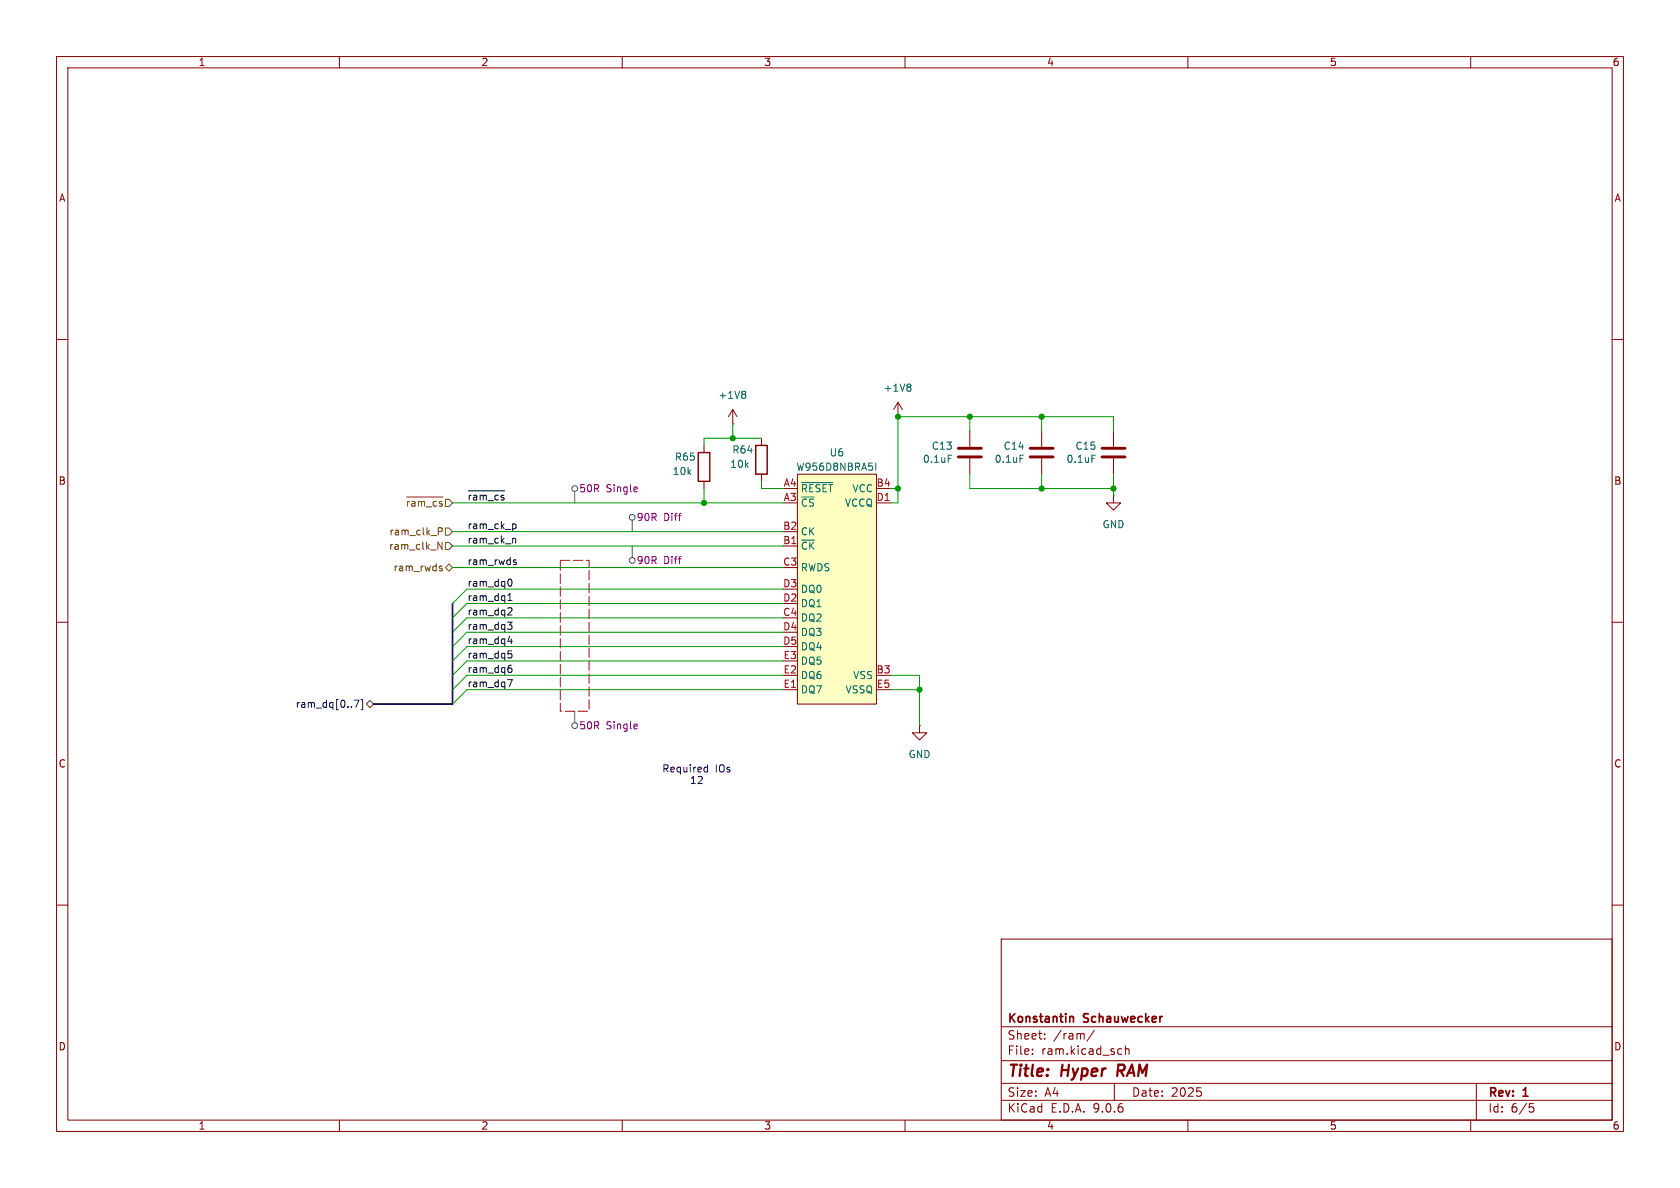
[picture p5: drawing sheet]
<svg xmlns="http://www.w3.org/2000/svg" width="297mm" height="210mm" viewBox="0 0 297 210" stroke-linecap="round" stroke-linejoin="round" font-family="sans-serif">
<g fill="none" stroke="#840000" stroke-width=".18">
<path d="M10 10h277v190h-277zM12 12h273v186h-273zM60 10v2M110 10v2M160 10v2M210 10v2M260 10v2M10 60h2M124.5 78.7v1.3M129.5 74.9h.1M129.5 72.4l-.7 1.3M129.5 72.4l.8 1.3"/>
<path d="M129.5 72.4v2.5M171.4 76.2v2.8M184.1 76.2v2.8M285 60h2M124.5 85.1v1.3M171.4 81v2.8M184.1 81v2.8M10 110h2M285 110h2M162.6 128.3v1.2h-1.3l1.3 1.3 1.2-1.3h-1.2M162.6 128.3h.1M10 160h2"/>
<path d="M177 166h108v32h-108zM285 160h2M60 198v2M110 198v2M160 198v2M177 194.5h108M177 191.5h108M177 187.5h108M177 181.5h108M182.5 186.3v.1M182.5 185.5v.1M184.7 183.6v.1"/>
<path d="M184.7 182.8v.1M193.5 182.1l-1.3 2M197 191.5v3M197.9 185.4l.4 .1M198.3 186.3l-.4 .1M199 185.5l.2-.1 .3 .1 .1 .9M199 184.9v1.5M210 198v2M211.6 192.3h.7M212.2 192.9l.2 .3-.2 .5M260 198v2M261 191.5v6.5"/>
<path d="M270.4 195.1h.7M270.5 195.7h.4l.3 .3-.2 .5-.5 .1"/>
</g>
<path d="M197.7 188.2l-.2 2" fill="none" stroke="#840000" stroke-width=".4"/>
<path d="M189.3 179.7h.3l.2 .2v.8" fill="none" stroke="#840000" stroke-width=".3"/>
<path d="M169.4 79.2h4.1M182.1 79.2h4.1M169.4 80.8h4.1M182.1 80.8h4.1" fill="none" stroke="#840000" stroke-width=".51"/>
<path d="M131.6 69.2l.2 .2-.2 .3 .2 .2v.3l-.2 .2M167.6 80.5h.6M180.3 80.5h.6" fill="none" stroke="#006464" stroke-width=".18"/>
<path d="M123.4 80h2.1v5.1h-2.1z" fill="none" stroke="#840000" stroke-width=".25"/>
<path d="M141 83.8h13.9v40.7h-13.9z" fill="#ffffc2"/>
<g fill="none" stroke="#840000" stroke-width=".18">
<path d="M134.6 77.5v1.2M158.7 73.7h.1M158.7 71.1l-.7 1.3M158.7 71.1l.8 1.3M158.7 71.1v2.6M196.8 76.2v2.8M134.6 83.8v1.3M138.4 96.5h2.6M141 83.8h13.9v40.7h-13.9zM154.9 88.9h2.6M196.8 87.6v1.3h-1.2l1.2 1.3 1.3-1.3h-1.3M196.8 87.6h.1"/>
<path d="M196.8 81v2.8M138.4 121.9h2.6"/>
</g>
<path d="M160.8 67.9l.2 .2-.2 .3 .2 .3v.2l-.2 .3M141.7 85.3h5.5M154.8 81.9v1.2M193 80.5h.6" fill="none" stroke="#006464" stroke-width=".18"/>
<path d="M133.6 78.7h2v5.1h-2z" fill="none" stroke="#840000" stroke-width=".25"/>
<path d="M194.8 79.2h4.1M194.8 80.8h4.1" fill="none" stroke="#840000" stroke-width=".51"/>
<g fill="none" stroke="#484848" stroke-width=".18">
<path d="M101.6 86.9v2M111.8 91.9v2.1M111.8 96.5v2.1M101.6 125.7v2.1"/>
<circle cx="101.6" cy="86.4" r=".51"/>
<circle cx="111.8" cy="91.4" r=".51"/>
<circle cx="111.8" cy="99.1" r=".51"/>
<circle cx="101.6" cy="128.3" r=".51"/>
</g>
<path d="M112.6 86.2l.1 .2-.6 .1M112.6 128.1l.1 .2-.6 .1" fill="none" stroke="#840084" stroke-width=".18"/>
<path d="M99.1 99.1h5v26.6h-5v-26.6" fill="none" stroke="#f00" stroke-width=".18" stroke-dasharray="1.7 .6"/>
<path d="M62.6 123.8h.9l-.6 1.2M63.8 123.6h.3v1.9h-.3" fill="none" stroke="#000084" stroke-width=".18"/>
<path d="M71.9 87.9h6.4M77.4 95.8l.7 1.3v-1.3M77.5 93.3h.5l.2 .2-.1 .4-.6 .1M78.7 95.9h.7l.6 .6-.6 .7h-.7zM78.7 93.3h.7l.6 .7-.6 .6h-.7zM77.7 100.4l.4 .1 .1 .2-.2 .2-.3-.1M77.7 100.1h.4M78.7 100.3l.7-.6 .6 .6-.6 .7zM64.8 124.5l.6-.7 .6 .7-.6 .6z" fill="none" stroke="#725600" stroke-width=".18"/>
<g fill="none" stroke="#0f0f0f" stroke-width=".18">
<path d="M82.8 86.8h6.4M90.8 92.6l.3 .1 .1 .2v.4l-.4 .2M90.8 99.3l.4 .2 .1 .1-.2 .2h-.3M90.8 99h.4M90.8 95.2l.4 .1v.7M89.7 110h.8l-.4 .5 .4 .1v.4l-.2 .2h-.4M89.8 106.2h.7M89.8 105.3l.3-.4v1.3M89.8 113.4h.8M89.8 115.1h.7M90 102.4h.1a.68 .68 0 0 1 .4 .6 .68 .68 0 0 1-.4 .6h-.1M90 107.4l.4 .1 .1 .3-.8 .9h.8"/>
<path d="M90 115.5h.3l.2 .3v.4l-.5 .1M90 118.1h.3l.2 .2v.4l-.5 .2M90.4 112.9v.9M90.4 117.6l-.4 .1M89.7 120.1h.9l-.6 1.3"/>
</g>
<path d="M80 106.7v17.8h-14" fill="none" stroke="#000084" stroke-width=".3"/>
<g fill="none" stroke="#009600" stroke-width=".18">
<path d="M129.5 74.9v2.6M134.6 77.5h-10.1v1.2M171.4 73.7v2.5M184.1 73.7v2.5M196.8 76.2v-2.5h-38.1v15.2h-1.2M80 94h58.4M80 96.5h58.4M80 88.9h58.4M124.5 86.4v2.5M134.6 85.1v1.3h3.8M157.5 86.4h1.2M171.4 83.8v2.6h25.4"/>
<path d="M184.1 83.8v2.6M196.8 83.8v3.8M80 100.3h58.4M138.4 111.8h-55.9l-2.5 2.5M138.4 109.2h-55.9l-2.5 2.6M138.4 119.4h-55.9l-2.5 2.5M138.4 106.7h-55.9l-2.5 2.5M138.4 104.1h-55.9l-2.5 2.6M138.4 114.3h-55.9l-2.5 2.5M138.4 116.8h-55.9l-2.5 2.6M157.5 119.4h5.1v8.9M138.4 121.9h-55.9l-2.5 2.6"/>
<path d="M157.5 121.9h5.1"/>
</g>
<path d="M124.6 136.4h.5M124.6 135.7h.5M125.1 135.2v1.3" fill="none" stroke="#0000c2" stroke-width=".18"/>
<g fill="#009600" stroke="#009600" stroke-width=".18">
<circle cx="162.6" cy="121.9" r=".46"/>
<circle cx="158.7" cy="73.7" r=".46"/>
<circle cx="171.4" cy="73.7" r=".46"/>
<circle cx="158.7" cy="86.4" r=".46"/>
<circle cx="184.1" cy="73.7" r=".46"/>
<circle cx="196.8" cy="86.4" r=".46"/>
<circle cx="184.1" cy="86.4" r=".46"/>
<circle cx="124.5" cy="88.9" r=".46"/>
<circle cx="129.5" cy="77.5" r=".46"/>
</g>
<g font-size="2.8" fill="#840000">
<text x="178" y="190.9">Title:</text>
<text x="187.7" y="190.9">Hyper</text>
<text x="198.4" y="190.9">RAM</text>
</g>
<g font-size="2.1" fill="#840000">
<text x="178" y="184">Sheet:</text>
<text x="178" y="181.2">Konstantin</text>
<text x="186.2" y="184">/ram/</text>
<text x="191.7" y="181.2">Schauwecker</text>
<text x="178" y="186.7">File:</text>
<text x="184.1" y="186.7">ram.kicad_sch</text>
<text x="178" y="196.9">KiCad</text>
<text x="178" y="194.1">Size:</text>
<text x="184.7" y="194.1">A4</text>
<text x="185.7" y="196.9">E.D.A.</text>
<text x="193.3" y="196.9">9.0.6</text>
<text x="200" y="194.1">Date:</text>
<text x="207" y="194.1">2025</text>
<text x="263" y="194.3">Rev:</text>
<text x="263" y="196.9">Id:</text>
<text x="267.1" y="196.9">6/5</text>
<text x="269.4" y="194.3">1</text>
</g>
<g font-size="1.8" fill="#840000">
<text x="35" y="11.9">1</text>
<text x="85" y="11.9">2</text>
<text x="135" y="11.9">3</text>
<text x="185" y="11.9">4</text>
<text x="235" y="11.9">5</text>
<text x="285" y="11.9">6</text>
<text x="10.3" y="35.9">A</text>
<text x="285.3" y="35.9">A</text>
<text x="10.3" y="85.9">B</text>
<text x="285.3" y="85.9">B</text>
<text x="10.3" y="135.9">C</text>
<text x="285.3" y="135.9">C</text>
<text x="10.3" y="185.9">D</text>
<text x="285.3" y="185.9">D</text>
<text x="35" y="199.9">1</text>
<text x="85" y="199.9">2</text>
<text x="135" y="199.9">3</text>
<text x="185" y="199.9">4</text>
<text x="235" y="199.9">5</text>
<text x="285" y="199.9">6</text>
</g>
<g font-size="1.8" fill="#006464">
<text x="126.9" y="70.7">+1V8</text>
<text x="156.1" y="69.4">+1V8</text>
<text x="119.2" y="81.6">R65</text>
<text x="129" y="82.9">10k</text>
<text x="129.4" y="80.4">R64</text>
<text x="140.7" y="83.4">W956D8NBRA5I</text>
<text x="146.6" y="80.9">U6</text>
<text x="163.1" y="82">0.1uF</text>
<text x="164.6" y="79.7">C13</text>
<text x="175.8" y="82">0.1uF</text>
<text x="177.3" y="79.7">C14</text>
<text x="188.5" y="82">0.1uF</text>
<text x="190" y="79.7">C15</text>
<text x="118.8" y="84.2">10k</text>
<text x="141.5" y="87.2">~{RESET} VCC</text>
<text x="141.5" y="89.8">~{CS}</text>
<text x="149.3" y="89.8">VCCQ</text>
<text x="141.5" y="94.8">CK</text>
<text x="194.8" y="93.6">GND</text>
<text x="141.5" y="97.4">~{CK}</text>
<text x="141.5" y="101.2">RWDS</text>
<text x="141.5" y="105">DQ0</text>
<text x="141.5" y="107.5">DQ1</text>
<text x="141.5" y="110.1">DQ2</text>
<text x="141.5" y="112.6">DQ3</text>
<text x="141.5" y="115.2">DQ4</text>
<text x="141.5" y="117.7">DQ5</text>
<text x="141.5" y="120.2">DQ6</text>
<text x="141.5" y="122.8">DQ7</text>
<text x="149.4" y="122.8">VSSQ</text>
<text x="150.7" y="120.2">VSS</text>
<text x="160.5" y="134.2">GND</text>
</g>
<g font-size="1.8" fill="#725600">
<text x="71.6" y="89.8">~{ram_cs}</text>
<text x="68.7" y="94.8">ram_clk_P</text>
<text x="68.7" y="97.4">ram_clk_N</text>
<text x="69.5" y="101.2">ram_rwds</text>
</g>
<g font-size="1.8" fill="#0f0f0f">
<text x="82.5" y="88.6">~{ram_cs}</text>
<text x="82.5" y="93.6">ram_ck_p</text>
<text x="82.5" y="96.2">ram_ck_n</text>
<text x="82.5" y="100">ram_rwds</text>
<text x="82.5" y="106.3">ram_dq1</text>
<text x="82.5" y="103.8">ram_dq0</text>
<text x="82.5" y="111.4">ram_dq3</text>
<text x="82.5" y="108.9">ram_dq2</text>
<text x="82.5" y="114">ram_dq4</text>
<text x="82.5" y="116.5">ram_dq5</text>
<text x="82.5" y="119">ram_dq6</text>
<text x="82.5" y="121.6">ram_dq7</text>
</g>
<g font-size="1.8" fill="#840084">
<text x="102.3" y="87.2">50R</text>
<text x="107.2" y="87.2">Single</text>
<text x="112.5" y="92.3">90R</text>
<text x="117.3" y="92.3">Diff</text>
<text x="112.5" y="99.9">90R</text>
<text x="117.3" y="99.9">Diff</text>
<text x="102.3" y="129.1">50R</text>
<text x="107.2" y="129.1">Single</text>
</g>
<g font-size="1.8" fill="#a90000">
<text x="138.4" y="86.1">A4</text>
<text x="138.4" y="88.6">A3</text>
<text x="154.9" y="86.1">B4</text>
<text x="154.9" y="88.6">D1</text>
<text x="138.4" y="93.7">B2</text>
<text x="138.4" y="96.3">B1</text>
<text x="138.4" y="100.1">C3</text>
<text x="138.4" y="103.9">D3</text>
<text x="138.4" y="106.4">D2</text>
<text x="138.4" y="109">C4</text>
<text x="138.4" y="111.5">D4</text>
<text x="138.4" y="114">D5</text>
<text x="138.4" y="116.6">E3</text>
<text x="138.4" y="119.1">E2</text>
<text x="154.9" y="119.1">B3</text>
<text x="138.4" y="121.7">E1</text>
<text x="154.9" y="121.7">E5</text>
</g>
<text font-size="1.8" fill="#000084" x="52.2" y="125.3">ram_dq[0..7]</text>
<g font-size="1.8" fill="#0000c2">
<text x="117" y="136.8">Required</text>
<text x="126.4" y="136.8">IOs</text>
<text x="121.9" y="138.8">12</text>
</g>
</svg>
